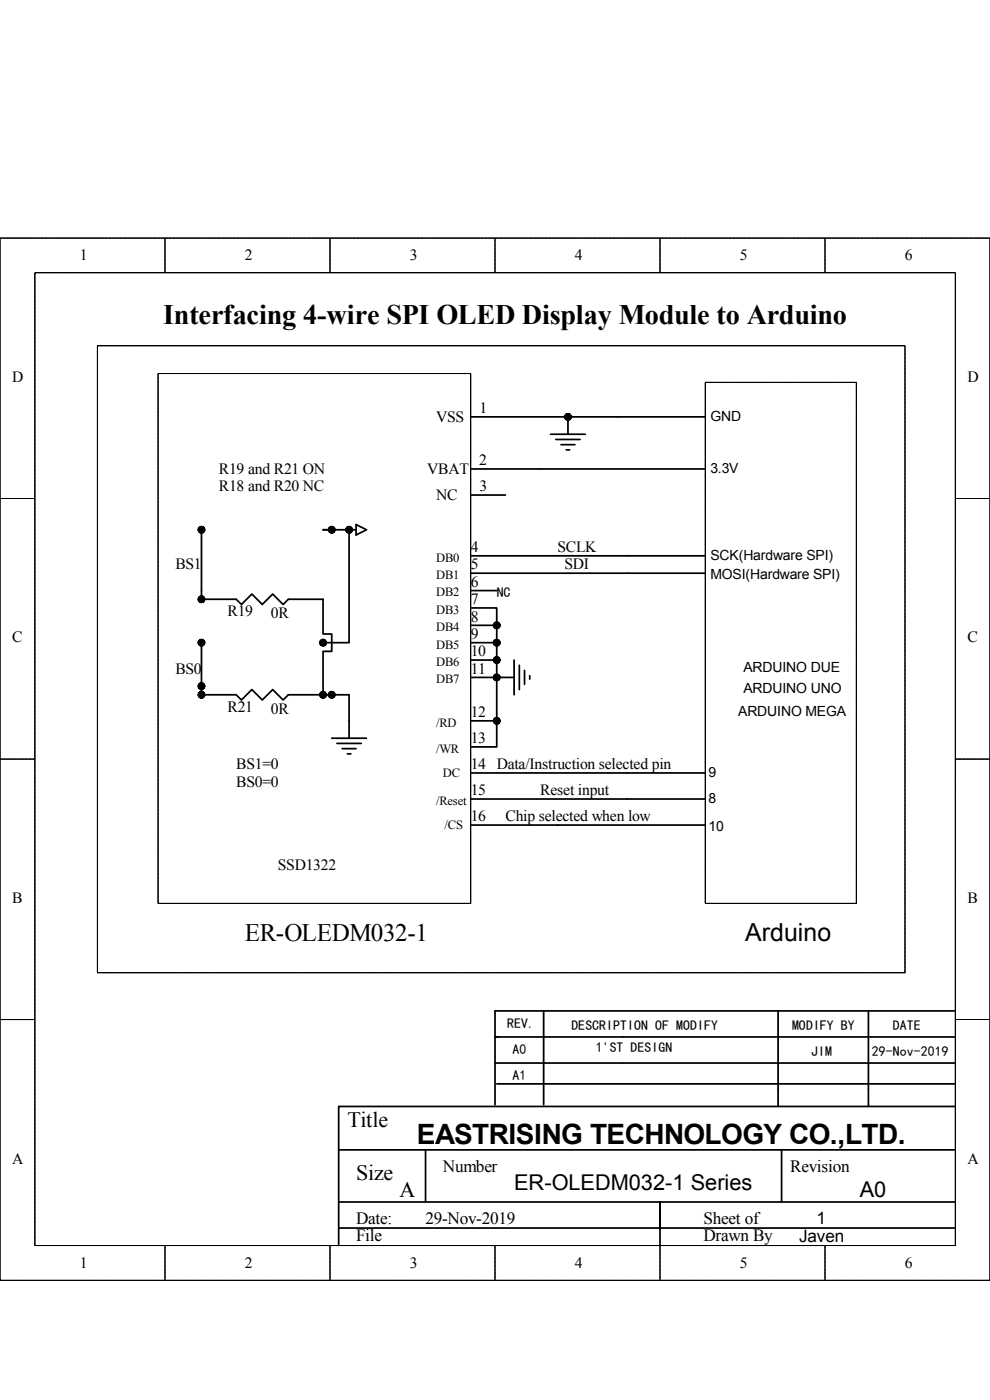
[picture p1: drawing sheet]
<svg xmlns="http://www.w3.org/2000/svg" width="210mm" height="297mm" viewBox="0 0 210 297" stroke-linecap="round" stroke-linejoin="round" font-family="sans-serif">
<g fill="none" stroke="#000" stroke-width=".21">
<path d="M0 50.5h210v221.1h-210zM7.4 57.9h195.2v206.3h-195.2zM35 50.5v7.4M70 50.5v7.4M105 50.5v7.4M140 50.5v7.4M175 50.5v7.4M20.7 73.4h171.3v133h-171.3zM0 105.8h7.4M202.6 105.8h7.4M0 161h7.4M202.6 161h7.4"/>
<path d="M0 216.3h7.4M202.6 216.3h7.4M35 264.2v7.4M70 264.2v7.4M105 264.2v7.4M140 264.2v7.4M175 264.2v7.4"/>
</g>
<g fill="none" stroke="#000" stroke-width=".37">
<path d="M105 220h97.6M115.3 214.5v19.9M165.1 214.5v20.2M184.2 214.5v20.2M202.6 214.5h-97.6v19.9M105 225.5h97.6M105.4 229.9h97.2M202.6 234.7h-130.8v29.5M71.8 255h130.8M71.8 243.9h130.8M90.3 243.9v11.1M165.8 243.9v11.1"/>
<path d="M71.8 260.5h130.8M140 260.5v-5.5v9.2"/>
</g>
<path d="M33.6 79.3h66.3v112.3h-66.3z" fill="#fff"/>
<g fill="none" stroke="#000" stroke-width=".21">
<path d="M33.5 79.2h66.4v112.4h-66.4z"/>
<circle cx="42.7" cy="112.4" r=".74"/>
<circle cx="42.7" cy="136.3" r=".74"/>
<circle cx="42.7" cy="127.1" r=".74"/>
<circle cx="68.5" cy="136.3" r=".74"/>
</g>
<g fill="#000">
<circle cx="42.7" cy="112.4" r=".74"/>
<circle cx="42.7" cy="136.3" r=".74"/>
<circle cx="42.7" cy="127.1" r=".74"/>
<circle cx="68.5" cy="136.3" r=".74"/>
</g>
<g fill="none" stroke="#000" stroke-width=".37">
<path d="M99.8 99.5h14.8M99.8 88.4h31.4M42.7 112.4v14.7h7.4l1.1 1.1 2.2-2.2 2.2 2.2 2.2-2.2 2.3 2.2 1.1-1.1h7.3v7.4h1.9v3.7h-1.9v9.2h5.6v9.2M70.4 112.4h-1.9h5.6v23.9h-5.6M74.1 112.4h1.4M75.5 111.3l2.2 1.1-2.2 1.1zM99.8 117.9h49.8M99.8 105h7.4M42.7 136.3v11.1h7.4l1.1 1.1 2.2-2.2 2.2 2.2 2.2-2.2 2.3 2.2 1.1-1.1h9.2M99.8 129h5.6v14.7h-5.6M99.8 121.6h49.8M99.8 125.3h5.6"/>
<path d="M99.8 136.3h5.6M99.8 132.7h5.6M70.4 156.6h7.3M71.5 157.7h5.1M72.6 158.8h2.9M73.7 159.9h.7M99.8 140h5.6M99.8 152.9h5.6M109.1 140v7.4M109.1 143.7h-3.7v14.8h-5.6M110.2 141.1v5.2M111.3 142.2v3"/>
<path d="M112.4 143.3v.8M99.8 175h49.8M99.8 164h49.8M99.8 169.5h49.8"/>
</g>
<path d="M149.6 81.2h32.1v110.4h-32.1z" fill="#fff"/>
<g fill="none" stroke="#000" stroke-width=".21">
<path d="M149.6 81.1h32.1v110.5h-32.1z"/>
<circle cx="120.5" cy="88.4" r=".74"/>
<circle cx="70.4" cy="112.4" r=".74"/>
<circle cx="74.1" cy="112.4" r=".74"/>
<circle cx="105.4" cy="132.7" r=".74"/>
<circle cx="105.4" cy="136.3" r=".74"/>
<circle cx="42.7" cy="147.4" r=".74"/>
<circle cx="42.7" cy="145.6" r=".74"/>
<circle cx="68.5" cy="147.4" r=".74"/>
<circle cx="70.4" cy="147.4" r=".74"/>
<circle cx="105.4" cy="140" r=".74"/>
<circle cx="105.4" cy="143.7" r=".74"/>
<circle cx="105.4" cy="152.9" r=".74"/>
</g>
<path d="M114.6 99.5h35M116.8 92.1h7.4M117.9 93.2h5.2M119 94.3h3M120.1 95.4h.8M120.5 88.4v3.7M131.2 88.4h18.4" fill="none" stroke="#000" stroke-width=".37"/>
<g fill="#000">
<circle cx="120.5" cy="88.4" r=".74"/>
<circle cx="70.4" cy="112.4" r=".74"/>
<circle cx="74.1" cy="112.4" r=".74"/>
<circle cx="105.4" cy="132.7" r=".74"/>
<circle cx="105.4" cy="136.3" r=".74"/>
<circle cx="42.7" cy="147.4" r=".74"/>
<circle cx="42.7" cy="145.6" r=".74"/>
<circle cx="68.5" cy="147.4" r=".74"/>
<circle cx="70.4" cy="147.4" r=".74"/>
<circle cx="105.4" cy="140" r=".74"/>
<circle cx="105.4" cy="143.7" r=".74"/>
<circle cx="105.4" cy="152.9" r=".74"/>
</g>
<text font-size="6" x="34.6" y="68.7">Interfacing 4-wire SPI OLED Display Module to Arduino</text>
<text font-size="5.9" x="88.4" y="242.7">EASTRISING TECHNOLOGY CO.,LTD.</text>
<g font-size="5.3">
<text x="51.9" y="199.6">ER-OLEDM032-1</text>
<text x="158.1" y="199.7">Arduino</text>
</g>
<g font-size="4.7">
<text x="73.7" y="239.2">Title</text>
<text x="75.5" y="250.2">Size</text>
<text x="84.8" y="253.9">A</text>
</g>
<g font-size="4.6">
<text x="109.1" y="252.5">ER-OLEDM032-1 Series</text>
<text x="182.4" y="254">A0</text>
</g>
<g font-size="3.7">
<text x="93.9" y="248.6">Number</text>
<text x="167.6" y="248.6">Revision</text>
<text x="75.5" y="263.4">File</text>
<text x="75.5" y="259.7">Date:</text>
<text x="90.2" y="259.7">29-Nov-2019</text>
<text x="149.2" y="259.7">Sheet of</text>
<text x="149.2" y="263.4">Drawn By</text>
</g>
<g font-size="3.6">
<text x="169.5" y="263.4">Javen</text>
<text x="173.2" y="259.8">1</text>
</g>
<g font-size="3.3">
<text x="16.9" y="55.2">1</text>
<text x="51.9" y="55.2">2</text>
<text x="87" y="55.2">3</text>
<text x="122" y="55.2">4</text>
<text x="157" y="55.2">5</text>
<text x="192" y="55.2">6</text>
<text x="2.6" y="81">D</text>
<text x="205.2" y="81">D</text>
<text x="92.5" y="89.5">VSS</text>
<text x="101.7" y="87.6">1</text>
<text x="46.4" y="100.5">R19 and R21 ON</text>
<text x="90.6" y="100.5">VBAT</text>
<text x="101.7" y="98.7">2</text>
<text x="46.4" y="104.2">R18 and R20 NC</text>
<text x="92.5" y="106">NC</text>
<text x="101.7" y="104.2">3</text>
<text x="99.9" y="117.1">4</text>
<text x="118.3" y="117.1">SCLK</text>
<text x="37.2" y="120.8">BS1</text>
<text x="99.9" y="120.8">5</text>
<text x="99.9" y="124.5">6</text>
<text x="119.8" y="120.8">SDI</text>
<text x="48.3" y="130.8">R19</text>
<text x="57.5" y="131.1">0R</text>
<text x="99.9" y="128.2">7</text>
<text x="99.9" y="131.9">8</text>
<text x="2.6" y="136.3">C</text>
<text x="99.9" y="135.6">9</text>
<text x="205.2" y="136.3">C</text>
<text x="37.2" y="142.9">BS0</text>
<text x="99.9" y="139.2">10</text>
<text x="99.9" y="142.9">11</text>
<text x="48.3" y="151">R21</text>
<text x="57.5" y="151.4">0R</text>
<text x="99.9" y="152.1">12</text>
<text x="99.9" y="157.7">13</text>
<text x="50.1" y="166.9">BS0=0</text>
<text x="50.1" y="163.2">BS1=0</text>
<text x="99.9" y="163.2">14 Data/Instruction selected pin</text>
<text x="99.9" y="168.7">15</text>
<text x="114.6" y="168.7">Reset input</text>
<text x="99.9" y="174.2">16</text>
<text x="107.2" y="174.2">Chip selected when low</text>
<text x="59" y="184.5">SSD1322</text>
<text x="2.6" y="191.6">B</text>
<text x="205.2" y="191.6">B</text>
<text x="2.6" y="246.8">A</text>
<text x="205.2" y="246.8">A</text>
<text x="16.9" y="268.9">1</text>
<text x="51.9" y="268.9">2</text>
<text x="87" y="268.9">3</text>
<text x="122" y="268.9">4</text>
<text x="157" y="268.9">5</text>
<text x="192" y="268.9">6</text>
</g>
<g font-size="3">
<text x="150.7" y="89.2">GND</text>
<text x="150.7" y="100.3">3.3V</text>
<text x="150.7" y="118.7">SCK(Hardware SPI)</text>
<text x="150.7" y="122.8">MOSI(Hardware SPI)</text>
<text x="157.7" y="142.7">ARDUINO DUE</text>
<text x="157.7" y="147.1">ARDUINO UNO</text>
<text x="156.6" y="151.8">ARDUINO MEGA</text>
<text x="150.3" y="164.8">9</text>
<text x="150.3" y="170.3">8</text>
<text x="150.3" y="176.2">10</text>
</g>
<g font-size="2.9">
<text x="105.4" y="126.7">NC</text>
<text x="107.6" y="218.1">REV.</text>
<text x="121.2" y="218.5">DESCRIPTION OF MODIFY</text>
<text x="168" y="218.5">MODIFY BY</text>
<text x="189.4" y="218.5">DATE</text>
<text x="108.7" y="223.6">A0</text>
<text x="126.4" y="223.3">1'ST DESIGN</text>
<text x="172.1" y="224">JIM</text>
<text x="185" y="224">29-Nov-2019</text>
<text x="108.7" y="229.1">A1</text>
</g>
<g font-size="2.7">
<text x="92.5" y="119.1">DB0</text>
<text x="92.5" y="122.8">DB1</text>
<text x="92.5" y="126.5">DB2</text>
<text x="92.5" y="130.2">DB3</text>
<text x="92.5" y="133.9">DB4</text>
<text x="92.5" y="137.6">DB5</text>
<text x="92.5" y="141.3">DB6</text>
<text x="92.5" y="144.9">DB7</text>
<text x="92.5" y="154.1">/RD</text>
<text x="92.5" y="159.7">/WR</text>
<text x="93.9" y="164.8">DC</text>
<text x="92.5" y="170.7">/Reset</text>
<text x="94.3" y="175.9">/CS</text>
</g>
</svg>
